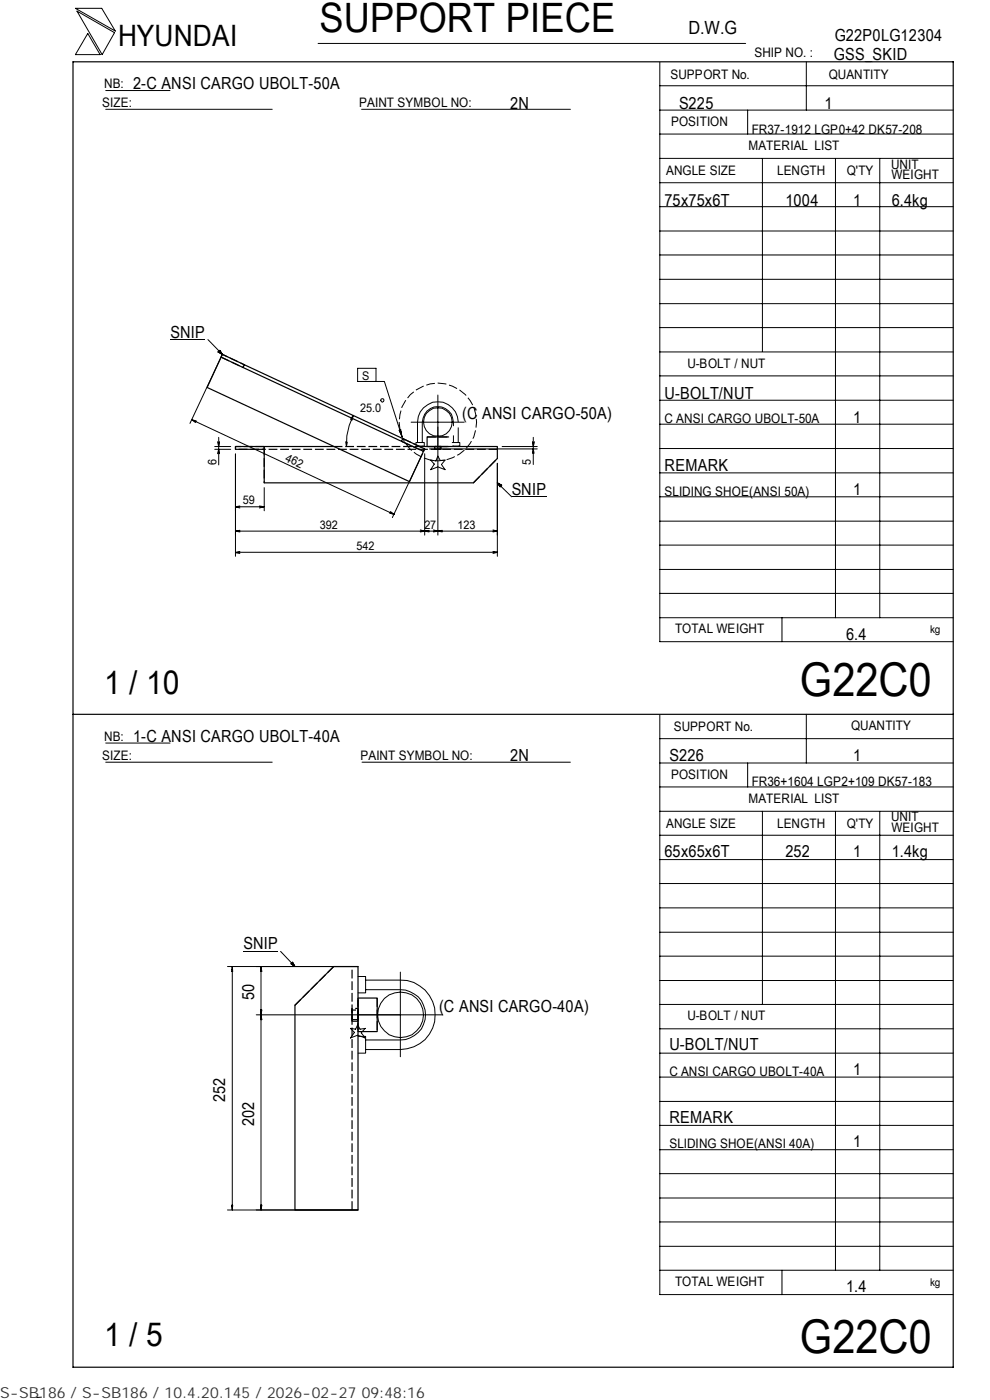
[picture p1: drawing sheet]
<svg xmlns="http://www.w3.org/2000/svg" width="210mm" height="297mm" viewBox="0 0 210 297" stroke-linecap="round" stroke-linejoin="round" font-family="sans-serif">
<g fill="none" stroke="#000" stroke-width=".21">
<path d="M16 1.8h5.6l2.9 4.8zM16.3 2.4l8 4.5-2.6 4.7zM18.6 7.1l2.6 4.5h-5.2zM22.4 19.2h13.7M67.5 9.2h90.6M139.9 18.2h62.3M139.9 13.2v122.9h62.3M171 13.1v10.3M22.4 23.2h35.3M76.7 23.2h44.3M139.9 38.8h62.3M139.9 33.6h62.3"/>
<path d="M139.9 28.4h62.3M139.9 23.4h62.3M158.6 23.4v5M161.7 33.6v41M177.2 33.7v97.4M186.6 33.7v97.4M139.9 59.3h62.3M139.9 54.1h62.3M139.9 49h62.3M139.9 43.8h62.3M36.2 72.1h7.3M44.1 72l3 3.2"/>
<path d="M46.2 74.7l.4-.4 .5 .9zM46.7 76.1l-6.4 13.7M75.9 78.1h3.8v2.8h-3.8zM139.9 79.7h62.3M139.9 74.7h62.3M139.9 69.5h62.3M139.9 64.4h62.3M40.7 89.1l.8 .6M40.7 89.1l.9 .2M40.7 89.1l42.9 20M45.5 95.3h3.4M45.5 94.7h3.4"/>
<path d="M46.1 93.7l.3 1 .2-1M46.1 96.3l.3-1 .2 1M46.4 92.8v5.8M49.9 96.3v21.7M73.3 93.7l.2 1M73.6 93.8l-.1 .9M74.9 88.1l-.8 2.1-.5 2.2-.1 2.3M74.9 88.1l-.6 .9M74.9 88.1l-.2 1M79.7 80.9h1.8l3.7 11.7M80.8 84.7h.6v.5l-.3 .1-.3-.1zM84.7 91.3l.3-.1 .2 1.4z"/>
<path d="M85.1 91.6l-.3 .1M87.2 89.6h11.3M88.2 94.4v-.5h1.8v.7h-1.1M89.6 94.6v.1M89.7 96.2l-6.5 13.6M90.1 96.3v17.2M91.1 95.2h22.9M91.3 97.6l1.1 .2 .5-1 .5 .9 1-.1-.8 .9 .8 1.1-1.5-.6-1.6 .6 .8-1.1zM92.9 83.8v29.7M95.9 93.9h1.6v.7h-1.6M96.2 90.3a4.2 4.2 0 0 0-1-3.1 3.3 3.3 0 0 0-3.6-.7 3.3 3.3 0 0 0-2 3.1v4.3M96.2 92.4v1.5"/>
<path d="M96.2 94.6v.1M97.2 89.5a4.3 4.3 0 0 0-4.4-4.3 4.3 4.3 0 0 0-4.2 4.4v4.3M97.2 90.8v3.1M97.2 94.6v.1M105.5 98.3v19.7M106.5 94.7h7.5M112.9 93.7l.2 1 .3-1M112.9 96.2l.2-1 .2 1M113.1 92.8v5.7M139.9 95.2h62.3M139.9 90h62.3M139.9 84.9h62.3"/>
<path d="M49.9 112.7l1 .2M49.9 112.7h55.6M49.9 117.2h55.6M49.9 107.5l1 .3M49.9 107.5h6.1M50.9 112.5l-1 .2M50.9 117l-1 .3 1 .1M50.9 107.3l-1 .2M55 107.3l1 .2M56 103.5v4.9M56 107.5l-1 .3M82.8 108.5l.8 .6-1-.2"/>
<path d="M89.1 112.4l1.9 .5M91 112.5l-1.9 .4M91.9 112.4l1.9 .5M93.8 112.5l-1.9 .4M104.6 112.4l.9 .3M104.6 117l.9 .2M105.5 102.4l.9 .5-.3 .4zM105.5 102.4l3 3h7.4M105.5 112.7l-.9 .2M105.5 117.2l-.9 .2M139.9 105.4h62.3M139.9 100.3h62.3"/>
<path d="M139.9 115.6h62.3M139.9 110.6h62.3M139.9 131.1h62.3M139.9 125.9h62.3M139.9 120.8h62.3M165.9 131.1v5M22.4 157.6h13.7M139.9 151.7v122.9h62.3M139.9 156.7h62.3M171 151.5v10.4M22.4 161.7h35.3M76.8 161.7h44.2"/>
<path d="M139.9 177.2h62.3M139.9 172.1h62.3M139.9 167h62.3M139.9 161.9h62.3M158.6 161.9v5.1M161.7 172.1v41M177.2 172.2v97.3M186.6 172.2v97.3M139.9 182.4h62.3M139.9 197.8h62.3M139.9 192.6h62.3M139.9 187.4h62.3"/>
<path d="M48.2 205.1h27.7M49.2 205.7h.2M49.3 205.1l.1 1h-.2zM49.3 205.1v51.6M51.6 201.8h7.4M54.3 215.3h39.6M55.3 214.3h.2l-.1 1zM55.4 215.3l.1 1h-.2zM55.4 216h.1M55.4 205.1v51.6M55.4 214.6h.1M55.4 205.1l.1 1h-.2z"/>
<path d="M55.4 205.7h.1M59.5 201.8l3.1 3.3M61.7 204.5l.4-.4 .5 1zM74.3 218.2l1.1 .1 .5-.9 .5 .9 1.1-.1-.9 .9 .9 1.1-1.6-.6-1.6 .6 .9-1.2zM75.9 207.2h1.6v3.4h-1.6M75.9 219.9h1.6v3.5h-1.6M77.5 207.9h7.4a7.4 7.4 0 0 1 7.4 7.4 7.4 7.4 0 0 1-7.4 7.4h-7.4M77.5 210h7.4a5.3 5.3 0 0 1 5.3 5.3 5.3 5.3 0 0 1-5.3 5.3h-7.4M84.9 206.2v18M139.9 218.3h62.3M139.9 213.1h62.3M139.9 208h62.3"/>
<path d="M139.9 202.9h62.3M139.9 238.7h62.3M139.9 233.7h62.3M139.9 228.5h62.3M139.9 223.4h62.3M48.2 256.7h27.7M49.2 255.7h.2l-.1 1zM49.2 256h.2M55.3 255.7h.2l-.1 1zM55.4 256h.1M139.9 259.2h62.3M139.9 254.2h62.3"/>
<path d="M139.9 249h62.3M139.9 243.9h62.3M139.9 269.5h62.3M139.9 264.4h62.3M165.9 269.5v5.1M8.8 296.4l-1 .1"/>
<circle cx="92.9" cy="89.5" r="3.1"/>
<circle cx="84.9" cy="215.3" r="4.9"/>
</g>
<g fill="none" stroke="#000" stroke-width=".25" stroke-dasharray="1.9 .6" stroke-linecap="butt">
<path d="M46.9 75.8l.2-.6 4.7 2.2M46.9 75.8l4.7 2.2M56 94.7h-6.1v.6h6.1M56 94.7v7.7M70.8 94.7h18.2M85.2 93.6l4.6 2.1M85.4 93l4.7 2.2-.3 .5M90.6 92.7h4.5M90.6 94.7h4.5M92.9 95.3h.6v-.6h-1.3v.6h.7M95.2 94.7h-4.6M105.5 95.3h-49.5"/>
<path d="M100.4 102.4l5.1-5.1M70.8 205.1l-8.2 8.2M75.9 218.9v-7.2M75.9 216.1v.2h-1.2v-2h1.2v1.8M75.9 213.9v2.8h-1.2v-2.8h1.2M75.9 211.7v7.2M80 211.7v7.2M74.7 256.7v-51.6"/>
</g>
<path d="M15.5 13.1h186.7v277h-186.7zM46.9 75.8l-3 6.4 43 20 2.9-6.5M47.1 75.2l4.7 2.2-.2 .6-4.7-2.2zM51.6 78l33.6 15.6M51.8 77.4l33.6 15.6M56 94.7h14.8M85.4 93l4.7 2.2-.3 .5-4.6-2.1zM89 94.7h16.5v2.6l-5.1 5.1h-44.4v-7.7h-6.1v.6h6.1M95.2 92.7h-4.6v2M15.5 151.5h186.7M70.8 205.1h5.1v51.6h-13.3v-43.4zM75.9 211.7h4.1v7.2h-4.1" fill="none" stroke="#000" stroke-width=".25"/>
<path d="M93.2 94.7h.2v.6h-1v-.6h.8" fill="none" stroke="#000" stroke-width=".25" stroke-dasharray="1.8 .6" stroke-linecap="butt"/>
<path d="M92.4 94.7h1M93.4 95.3h-1" fill="none" stroke="#000" stroke-width=".25" stroke-dasharray=".6 .2" stroke-linecap="butt"/>
<path d="M92.2 94.7h1.3M93.5 95.3h-1.3" fill="none" stroke="#000" stroke-width=".25" stroke-dasharray=".8 .3" stroke-linecap="butt"/>
<path d="M74.7 216.3v-2M75.9 214.3v2" fill="none" stroke="#000" stroke-width=".25" stroke-dasharray="1.1 .3" stroke-linecap="butt"/>
<path d="M74.7 216.7v-2.8M75.9 213.9v2.8" fill="none" stroke="#000" stroke-width=".25" stroke-dasharray="1.5 .5" stroke-linecap="butt"/>
<path d="M46.2 74.4h1v.8h-1zM105.6 102.5h.8v.8h-.8zM61.7 204.2h.9v.9h-.9z" fill="#000"/>
<path d="M84.7 89.6a8.2 8.2 0 0 0 10.9 7.7 8.2 8.2 0 0 0 3.8-12.8 8.2 8.2 0 0 0-13.4 .5l-.8 1.3-.4 1.7-.1 1.6" fill="none" stroke="#000" stroke-width=".21" stroke-dasharray="1.9 .6" stroke-linecap="butt"/>
<g font-size="9.9">
<text x="169.7" y="147.6">G22C0</text>
<text x="169.7" y="286.9">G22C0</text>
</g>
<text font-size="8.6" x="67.7" y="6.9">SUPPORT PIECE</text>
<g font-size="7">
<text x="22.1" y="147.2">1 / 10</text>
<text x="22.1" y="285.6">1 / 5</text>
</g>
<text font-size="6.3" x="25.1" y="9.8">HYUNDAI</text>
<text font-size="3.9" x="146" y="7.3">D.W.G</text>
<g font-size="3.5">
<text x="177" y="8.7">G22P0LG12304</text>
<text x="176.9" y="12.8">GSS_SKID</text>
<text x="28.3" y="19">2-C ANSI CARGO UBOLT-50A</text>
<text x="108.2" y="23.1">2N</text>
<text x="144" y="23.1">S225</text>
<text x="174.8" y="23.1">1</text>
<text x="141" y="43.6">75x75x6T</text>
<text x="166.6" y="43.6">1004</text>
<text x="180.9" y="43.6">1</text>
<text x="189.1" y="43.6">6.4kg</text>
<text x="36.2" y="71.6">SNIP</text>
<text x="98" y="89">(C ANSI CARGO-50A)</text>
<text x="141" y="84.6">U-BOLT/NUT</text>
<text x="180.9" y="89.7">1</text>
<text x="141" y="99.9">REMARK</text>
<text x="108.5" y="105">SNIP</text>
<text x="180.9" y="105.1">1</text>
<text x="179.5" y="135.8">6.4</text>
<text x="28.3" y="157.3">1-C ANSI CARGO UBOLT-40A</text>
<text x="108.2" y="161.4">2N</text>
<text x="142" y="161.4">S226</text>
<text x="180.9" y="161.4">1</text>
<text x="141" y="181.9">65x65x6T</text>
<text x="166.6" y="181.9">252</text>
<text x="180.9" y="181.9">1</text>
<text x="189.1" y="181.9">1.4kg</text>
<text x="51.6" y="201.4">SNIP</text>
<text x="53.9" y="212.2" transform="rotate(-90 53.9 212.2)">50</text>
<text x="93.1" y="214.8">(C ANSI CARGO-40A)</text>
<text x="142" y="222.8">U-BOLT/NUT</text>
<text x="47.8" y="233.8" transform="rotate(-90 47.8 233.8)">252</text>
<text x="180.9" y="228">1</text>
<text x="53.9" y="238.9" transform="rotate(-90 53.9 238.9)">202</text>
<text x="142" y="238.3">REMARK</text>
<text x="180.9" y="243.3">1</text>
<text x="179.5" y="274.1">1.4</text>
</g>
<text font-size="3.2" fill="#323232" x="0" y="296.6">S-SB186 / S-SB186 / 10.4.20.145 / 2026-02-27 09:48:16</text>
<g font-size="2.8">
<text x="142.2" y="16.8">SUPPORT No.</text>
<text x="160" y="12.2">SHIP NO. :</text>
<text x="175.8" y="16.7">QUANTITY</text>
<text x="21.7" y="22.8">SIZE:</text>
<text x="22.1" y="18.7">NB:</text>
<text x="76.2" y="22.8">PAINT SYMBOL NO:</text>
<text x="142.3" y="26.8">POSITION</text>
<text x="159.4" y="28.4">FR37-1912 LGP0+42 DK57-208</text>
<text x="158.8" y="31.7">MATERIAL LIST</text>
<text x="189" y="35.8">UNIT</text>
<text x="141.3" y="37.2">ANGLE SIZE</text>
<text x="164.8" y="37.1">LENGTH</text>
<text x="179.6" y="37.1">Q'TY</text>
<text x="189.1" y="38">WEIGHT</text>
<text x="145.8" y="78">U-BOLT / NUT</text>
<text x="141" y="89.8">C ANSI CARGO UBOLT-50A</text>
<text x="141" y="105.2">SLIDING SHOE(ANSI 50A)</text>
<text x="143.2" y="134.4">TOTAL WEIGHT</text>
<text x="142.9" y="155">SUPPORT No.</text>
<text x="180.5" y="154.9">QUANTITY</text>
<text x="21.7" y="161.3">SIZE:</text>
<text x="22.1" y="157.1">NB:</text>
<text x="76.5" y="161.2">PAINT SYMBOL NO:</text>
<text x="142.3" y="165.3">POSITION</text>
<text x="159.4" y="166.7">FR36+1604 LGP2+109 DK57-183</text>
<text x="158.8" y="170.3">MATERIAL LIST</text>
<text x="141.3" y="175.7">ANGLE SIZE</text>
<text x="164.8" y="175.6">LENGTH</text>
<text x="179.6" y="175.6">Q'TY</text>
<text x="189" y="174.2">UNIT</text>
<text x="189.1" y="176.5">WEIGHT</text>
<text x="145.8" y="216.5">U-BOLT / NUT</text>
<text x="142" y="228.2">C ANSI CARGO UBOLT-40A</text>
<text x="142" y="243.5">SLIDING SHOE(ANSI 40A)</text>
<text x="143.2" y="272.9">TOTAL WEIGHT</text>
</g>
<g font-size="2.5">
<text x="76.8" y="80.5">S</text>
<text x="76.4" y="87.5">25.0</text>
<text x="45.9" y="98.6" transform="rotate(-90 45.9 98.6)">6</text>
<text x="60.4" y="97.7" transform="rotate(25 60.4 97.7)">462</text>
<text x="112.6" y="98.6" transform="rotate(-90 112.6 98.6)">5</text>
<text x="51.5" y="107">59</text>
<text x="67.8" y="112.2">392</text>
<text x="90" y="112.2">27</text>
<text x="97" y="112.2">123</text>
<text x="75.6" y="116.7">542</text>
</g>
<g font-size="2.3">
<text x="197.3" y="134.3">kg</text>
<text x="197.3" y="272.8">kg</text>
</g>
</svg>
